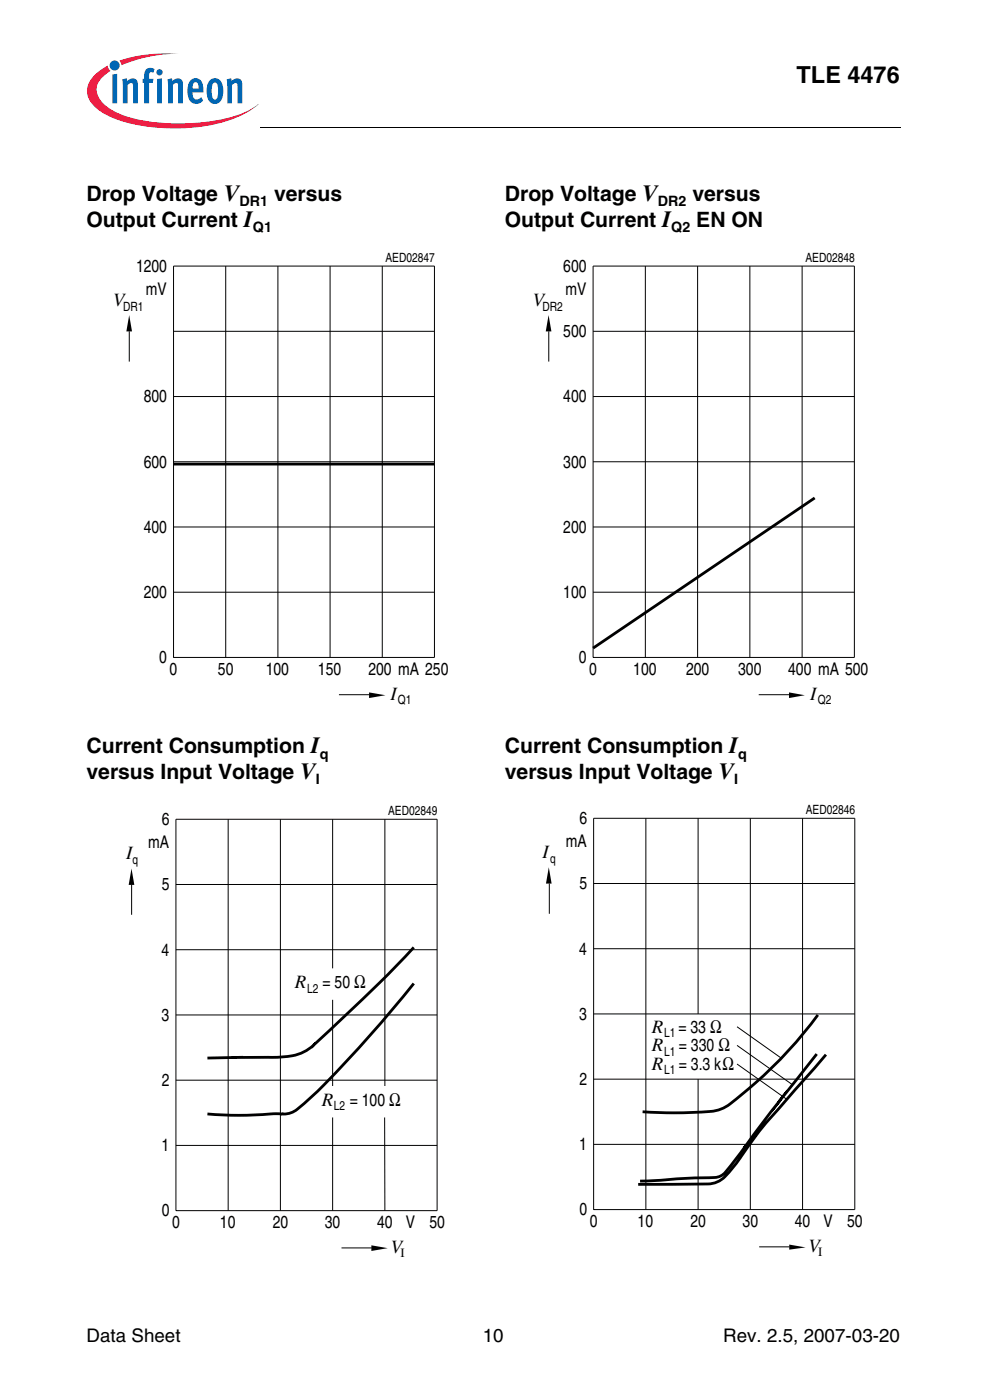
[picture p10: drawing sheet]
<svg xmlns="http://www.w3.org/2000/svg" width="207mm" height="294mm" viewBox="0 0 207 294" stroke-linecap="round" stroke-linejoin="round" font-family="sans-serif">
<circle cx="24.1" cy="13.8" r="1.06" fill="#0166b3"/>
<g fill="#ed1a40">
<path d="M25.1 12.7l.7-.2a31.7 31.7 0 0 1 11.7-1.2 31 31 0 0 0-11.4 2.2l-.6 .2z"/>
<path d="M19.7 16a10.9 10.9 0 0 1 2.9-2.2l.2 .6 .4 .5a4.8 4.8 0 0 0-2.9 4.1 6.1 6.1 0 0 0 3.7 4.4 31.1 31.1 0 0 0 15.1 2.5 30.9 30.9 0 0 0 13.6-3l1.6-1.1a19.2 19.2 0 0 1-10.1 4.5 41 41 0 0 1-19.9-1.3 9.9 9.9 0 0 1-5.6-4.2 4.2 4.2 0 0 1 1-4.8z"/>
</g>
<g fill="#0166b3">
<path d="M23.6 15.7l1-.2v6.2h-1z"/>
<path d="M25.7 16.7l.9-.3 .1 .6a1.19 1.19 0 0 1 1.4-.5 1.19 1.19 0 0 1 .8 1.3v3.9h-.9l-.1-4a.4 .4 0 0 0-.6-.2l-.5 .4v3.8h-1z"/>
<path d="M30.8 14.5l.7-.2 .8 .1 .2 .1-.3 .8-.2-.1a.46 .46 0 0 0-.6 .2l-.1 1.2h.9l-.1 .8h-.8v4.3h-1v-4.3h-.3v-.8h.3v-.7a1.72 1.72 0 0 1 .5-1.4z"/>
<path d="M35.2 16.7l.9-.3 .1 .6a1.19 1.19 0 0 1 1.4-.5 1.19 1.19 0 0 1 .8 1.3v3.9h-1v-4a.4 .4 0 0 0-.6-.2l-.5 .4v3.8h-1z"/>
<path d="M47.6 16.7l.9-.3 .2 .6a1.19 1.19 0 0 1 1.4-.5 1.19 1.19 0 0 1 .8 1.3v3.9h-1l-.1-4a.4 .4 0 0 0-.6-.2l-.5 .4v3.8h-1z"/>
<path d="M32.8 15.2a.7 .7 0 0 1 1.4 0 .7 .7 0 0 1-1.4 0zM33 16.6l1-.1v5.2h-1z"/>
<path d="M40.1 16.8a1.55 1.55 0 0 1 1.7-.2 1.55 1.55 0 0 1 .8 1.5l.1 1.3h-2.3a1.06 1.06 0 0 0 .3 1.1 1.06 1.06 0 0 0 1.1 .3l.5-.4 .4 .7a1.83 1.83 0 0 1-2.2 .6 1.83 1.83 0 0 1-1.1-1.9v-1.6l.3-.8zM40.7 17.5l-.3 1.1h1.3v-.7a.56 .56 0 0 0-.4-.6 .56 .56 0 0 0-.6 .2z"/>
<path d="M44.2 16.7a1.68 1.68 0 0 1 1.8 0 1.68 1.68 0 0 1 .8 1.6l.1 1.4a1.9 1.9 0 0 1-2.3 2.1 2.85 2.85 0 0 1-1.2-3.2 2.71 2.71 0 0 1 .8-1.9zM44.8 17.5a4.2 4.2 0 0 0 0 3.3l.4 .1a1.49 1.49 0 0 0 .6-1.8v-.4a1.15 1.15 0 0 0-.7-1.4z"/>
</g>
<path d="M18.2 28.8h45.9v4.8h-45.9z" fill="#fff"/>
<path d="M54.7 26.6l.1 .2zM27.1 66.2l.6 3.4h-1.2zM115.2 66.2l.6 3.4h-1.2zM77.5 145.5l3.4 .6-3.4 .6zM165.7 145.5l3.3 .6-3.3 .6zM27.6 182.5l.6 3.5h-1.2zM115.3 182.3l.6 3.4h-1.2zM78 261.7l3.4 .6-3.4 .6zM165.8 261.6l3.4 .5-3.4 .5z" fill="#000"/>
<g fill="none" stroke="#000" stroke-width=".21">
<path d="M54.8 26.7h134.4M36.4 55.9h54.8v82.3h-54.8zM47.4 55.9v82.3M58.4 55.9v82.3M69.3 55.9v82.3M80.3 55.9v82.3M124.6 55.9h54.8v82.3h-54.8zM135.5 55.9v82.3M146.5 55.9v82.3M157.5 55.9v82.3M168.5 55.9v82.3M27.2 69.6v6.4"/>
<path d="M36.4 69.6h54.8M115.3 69.6v6.4M124.6 69.6h54.8M36.4 97h54.8M36.4 83.3h54.8M124.6 97h54.8M124.6 83.3h54.8M36.4 110.7h54.8M124.6 110.7h54.8M36.4 124.5h54.8M124.6 124.5h54.8M71.2 146h6.3"/>
<path d="M159.3 146h6.4M36.9 172.2h54.9v82.2h-54.9zM47.9 172.2v82.2M58.9 172.2v82.2M69.9 172.2v31.3M80.8 172.2v56M124.7 172h54.8v82.2h-54.8zM135.6 172v82.2M146.6 172v41.1M157.6 172v82.2M168.6 172v82.2M27.6 185.9v6.3"/>
<path d="M36.9 199.6h54.9M36.9 185.9h54.9M115.4 185.7v6.3M124.7 199.4h54.8M124.7 185.7h54.8M36.9 213.3h54.9M69.9 210.1v18.1M124.7 213.1h54.8M154.8 215.8l9.3 6.6M154.8 219.7l11.6 8.3M36.9 227h54.9M69.9 234.8v19.6"/>
<path d="M80.8 234.8v19.6M124.7 226.8h54.8M146.6 226.8v27.4M154.8 223.6l10.5 7.4M36.9 240.7h54.9M124.7 240.5h54.8M71.7 262.3h6.4M159.4 262h6.4"/>
</g>
<path d="M36.4 97.5h54.8M171.1 104.6l-46.5 31.6M86.9 199.1a374.4 374.4 0 0 1-21.1 20.6 10.7 10.7 0 0 1-7.4 2.5l-14.8 .2M86.9 206.7a247.4 247.4 0 0 1-22.5 24.8l-.7 .5a5.6 5.6 0 0 1-4.3 2.1h-1.4a86.4 86.4 0 0 1-14.4 0M171.8 213.3a90 90 0 0 1-19.5 19.4l-1.8 .7-1.2 .2a98.7 98.7 0 0 1-14.3 0M171.5 221.5l-10.4 13.3-8.2 10.9a3.7 3.7 0 0 1-3.7 1.8l-4.8 .1-10 .6M173.5 221.6l-9 10.3a100.9 100.9 0 0 0-10.4 13.2 8.6 8.6 0 0 1-4.3 3.6l-1.1 .1-14.7 .1" fill="none" stroke="#000" stroke-width=".59"/>
<text font-size="4.9" x="167.3" y="17.4">TLE 4476</text>
<g font-size="4.4">
<text x="18.2" y="42.3">Drop Voltage V</text>
<text x="18.2" y="47.7">Output Current I</text>
<text x="57.6" y="42.3">versus</text>
<text x="106" y="42.3">Drop Voltage V</text>
<text x="106" y="47.7">Output Current I</text>
<text x="145.4" y="42.3">versus</text>
<text x="146.2" y="47.7">EN ON</text>
<text x="18.2" y="158.3">Current Consumption I</text>
<text x="106" y="158.3">Current Consumption I</text>
<text x="18.2" y="163.7">versus Input Voltage V</text>
<text x="106" y="163.7">versus Input Voltage V</text>
</g>
<g font-size="3.9">
<text x="23.8" y="64.3">V</text>
<text x="111.9" y="64.3">V</text>
<text x="82" y="147">I</text>
<text x="170.2" y="147">I</text>
<text x="26.5" y="180.5">I</text>
<text x="113.9" y="180.3">I</text>
<text x="61.9" y="207.7">R</text>
<text x="136.9" y="217">R</text>
<text x="136.9" y="220.9">R</text>
<text x="136.9" y="224.8">R</text>
<text x="67.6" y="232.4">R</text>
<text x="82.1" y="263.3">V</text>
<text x="169.8" y="263.1">V</text>
<text x="18.2" y="282.1">Data Sheet</text>
<text x="101.4" y="282.1">10</text>
<text x="151.9" y="282.1">Rev. 2.5, 2007-03-20</text>
</g>
<g font-size="3.7">
<text x="28.6" y="57.1">1200</text>
<text x="118.3" y="57.1">600</text>
<text x="30.6" y="62">mV</text>
<text x="118.8" y="62">mV</text>
<text x="118.3" y="70.8">500</text>
<text x="30.2" y="84.6">800</text>
<text x="118.3" y="84.6">400</text>
<text x="30.2" y="98.3">600</text>
<text x="118.3" y="98.3">300</text>
<text x="30.2" y="112">400</text>
<text x="118.3" y="112">200</text>
<text x="30.2" y="125.7">200</text>
<text x="118.3" y="125.7">100</text>
<text x="33.5" y="139.4">0</text>
<text x="35.6" y="141.8">0</text>
<text x="45.8" y="141.8">50</text>
<text x="55.8" y="141.8">100</text>
<text x="66.8" y="141.8">150</text>
<text x="77.4" y="141.8">200 mA 250</text>
<text x="121.6" y="139.4">0</text>
<text x="123.7" y="141.8">0</text>
<text x="133" y="141.8">100</text>
<text x="144.1" y="141.8">200</text>
<text x="155" y="141.8">300</text>
<text x="165.5" y="141.8">400 mA 500</text>
<text x="34" y="173.4">6</text>
<text x="121.7" y="173.2">6</text>
<text x="31.1" y="178.3">mA</text>
<text x="118.8" y="178.1">mA</text>
<text x="34" y="187.1">5</text>
<text x="121.7" y="186.9">5</text>
<text x="33.9" y="200.8">4</text>
<text x="121.7" y="200.6">4</text>
<text x="67.8" y="207.7">= 50 Ω</text>
<text x="33.9" y="214.5">3</text>
<text x="121.7" y="214.3">3</text>
<text x="142.5" y="217">= 33 Ω</text>
<text x="142.6" y="220.9">= 330 Ω</text>
<text x="142.6" y="224.8">= 3.3 kΩ</text>
<text x="34" y="228.2">2</text>
<text x="73.5" y="232.4">= 100 Ω</text>
<text x="121.7" y="228">2</text>
<text x="33.9" y="241.9">1</text>
<text x="121.7" y="241.7">1</text>
<text x="34" y="255.6">0</text>
<text x="121.7" y="255.4">0</text>
<text x="123.9" y="257.9">0</text>
<text x="133.9" y="257.9">10</text>
<text x="145" y="257.9">20</text>
<text x="156" y="257.9">30</text>
<text x="166.9" y="257.9">40</text>
<text x="173" y="257.9">V</text>
<text x="177.9" y="257.9">50</text>
<text x="36.1" y="258.1">0</text>
<text x="46.2" y="258.1">10</text>
<text x="57.3" y="258.1">20</text>
<text x="68.2" y="258.1">30</text>
<text x="79.2" y="258.1">40</text>
<text x="85.2" y="258.1">V</text>
<text x="90.2" y="258.1">50</text>
</g>
<g font-size="3">
<text x="50.3" y="43.4">DR1</text>
<text x="138.1" y="43.4">DR2</text>
<text x="53.1" y="48.8">Q1</text>
<text x="141" y="48.8">Q2</text>
<text x="67.2" y="159.4">q</text>
<text x="155" y="159.4">q</text>
<text x="66.3" y="164.8">I</text>
<text x="154.2" y="164.8">I</text>
</g>
<g font-size="2.7">
<text x="81" y="55">AED02847</text>
<text x="169.1" y="55">AED02848</text>
<text x="25.9" y="65.3">DR1</text>
<text x="114" y="65.3">DR2</text>
<text x="83.6" y="148">Q1</text>
<text x="171.8" y="148">Q2</text>
<text x="81.5" y="171.2">AED02849</text>
<text x="169.2" y="171">AED02846</text>
<text x="27.8" y="181.5">q</text>
<text x="115.5" y="181.3">q</text>
<text x="64.5" y="208.6">L2</text>
<text x="139.5" y="218">L1</text>
<text x="139.5" y="221.9">L1</text>
<text x="139.5" y="225.8">L1</text>
<text x="70.1" y="233.4">L2</text>
<text x="84.1" y="264.3">I</text>
<text x="171.9" y="264">I</text>
</g>
</svg>
